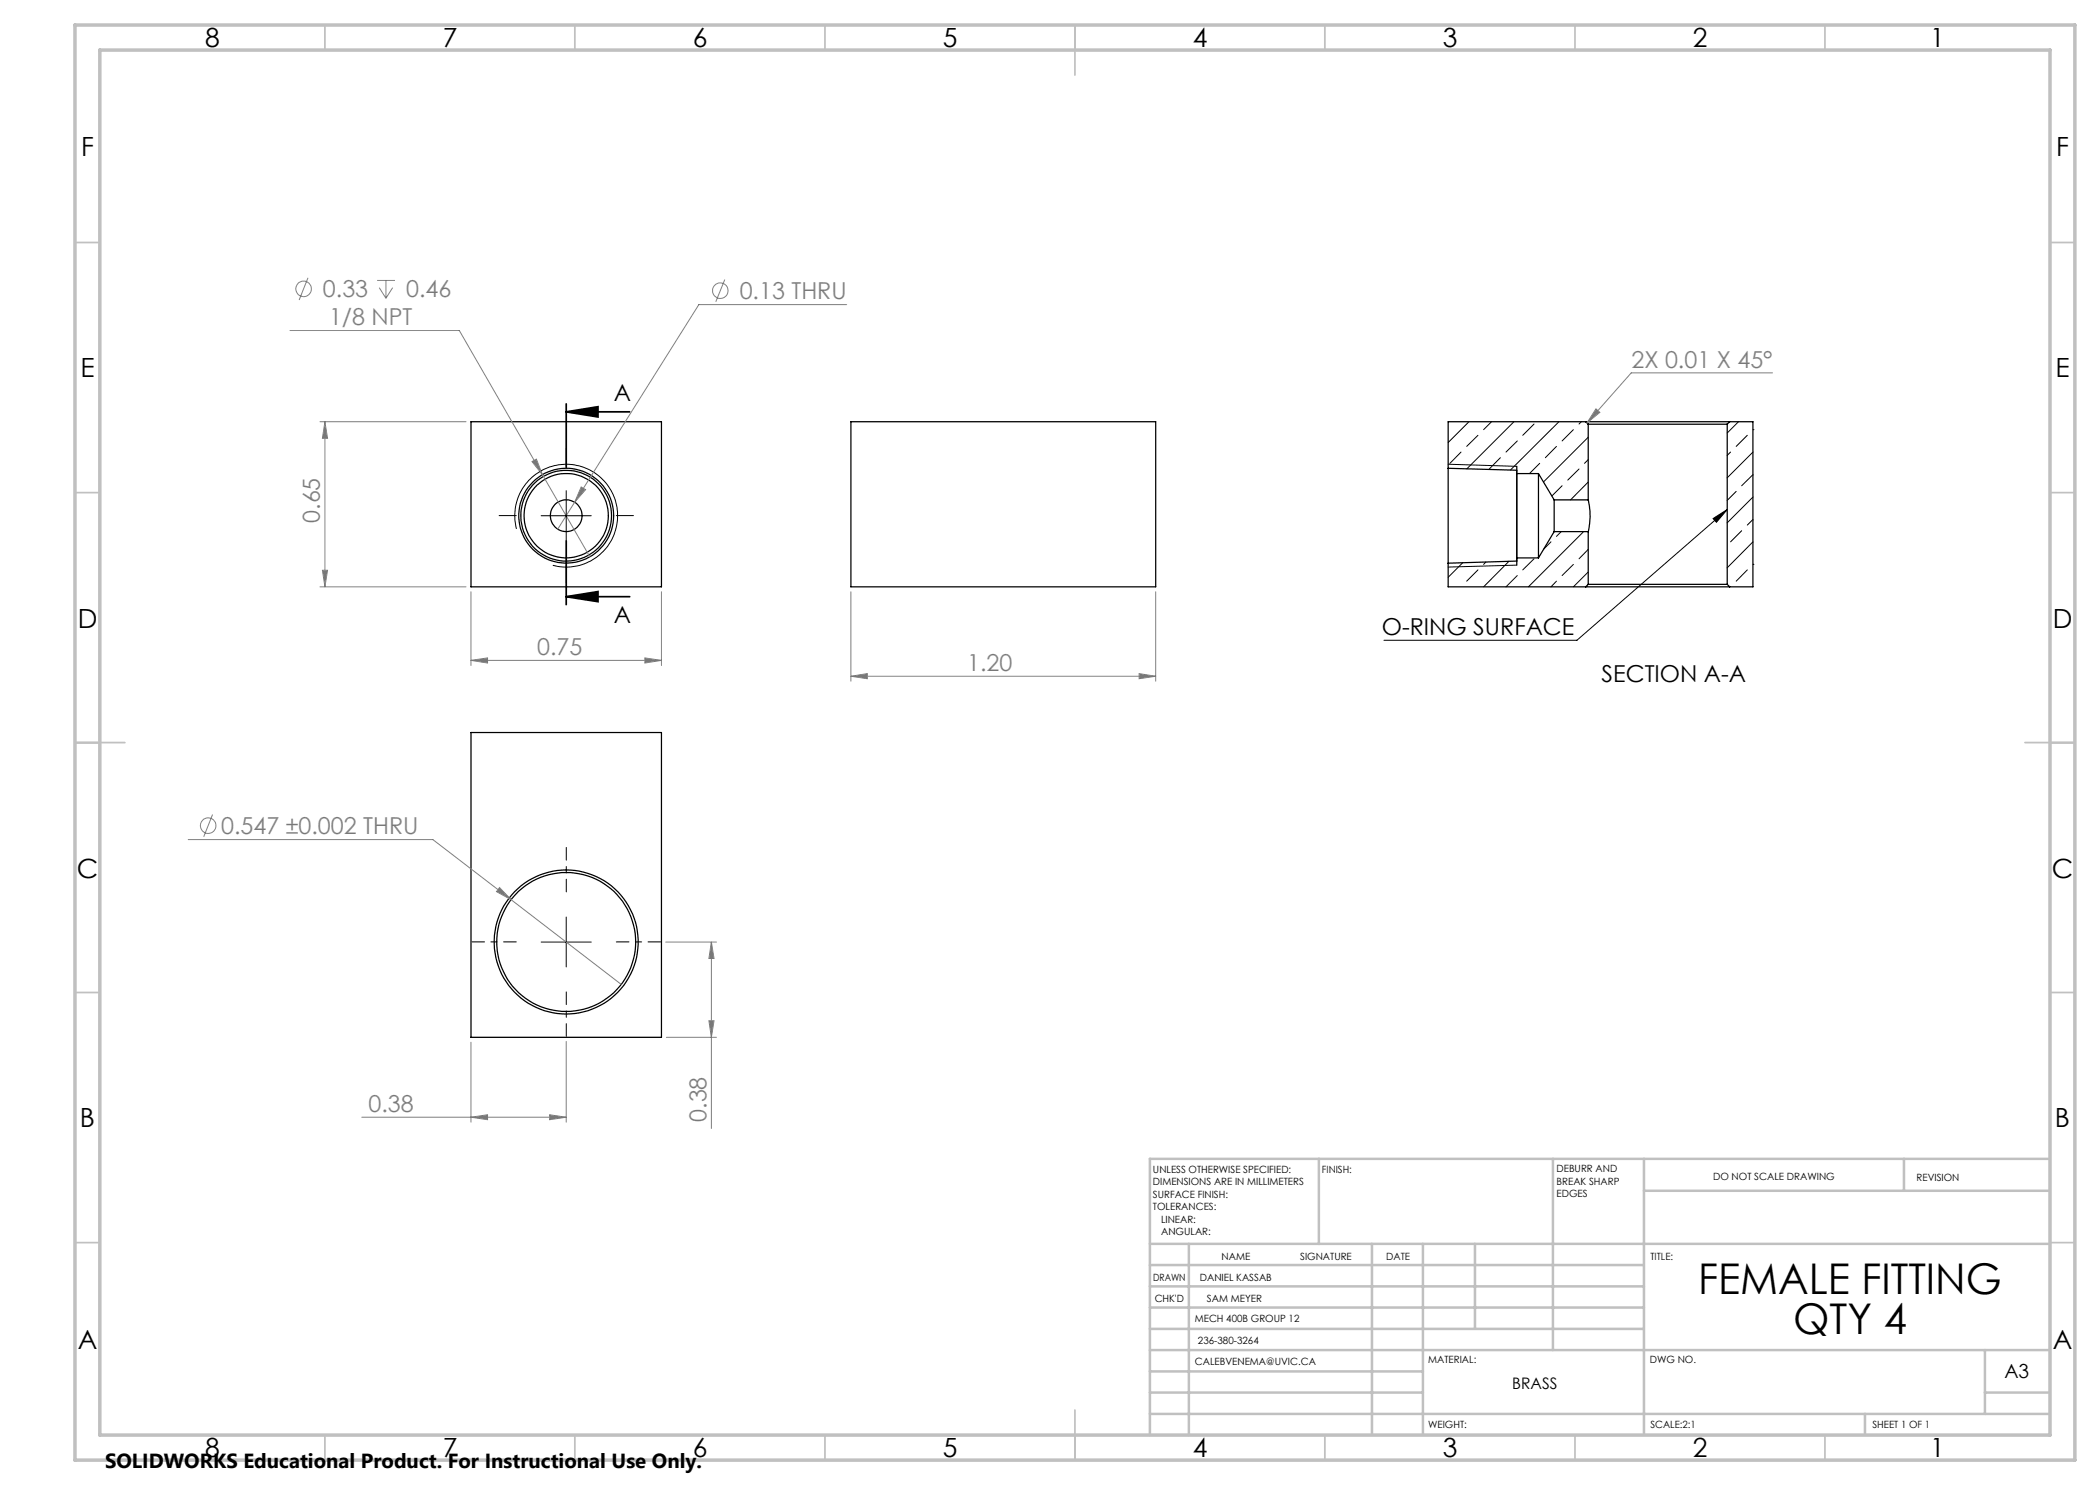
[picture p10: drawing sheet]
<svg xmlns="http://www.w3.org/2000/svg" width="420mm" height="297mm" viewBox="0 0 420 297" stroke-linecap="round" stroke-linejoin="round" font-family="sans-serif">
<g fill="none" stroke="#000" stroke-width=".25">
<path d="M94.2 84.3h38.1v33.1h-38.1zM170.2 84.3h60.9v33.1h-60.9zM289.6 93.7v18.9M289.6 93.7l13.8 .3M303.4 93.3v19.7M307.7 94.7v16.9M307.7 94.7h-4.3v16.9h4.3M307.7 94.7l3.1 5.3M310.8 100v6.3M310.8 100h6.8M317.1 84.3h28.8M317.1 84.3h-27.5v9.4"/>
<path d="M317.1 84.3l.5 .5M317.6 100a13.2 13.2 0 0 1 0 6.3M317.6 84.8h27.8M317.6 84.8v15.2M345.4 84.8v32.1M345.9 84.3h4.7v33.1h-4.7M345.9 84.3l-.5 .5M289.6 112.6v4.8h27.5M303.4 112.2l-13.8 .4M310.8 106.3h6.8M310.8 106.3l-3.1 5.3M317.1 117.4h28.8"/>
<path d="M317.6 116.9h27.8M317.6 106.3v10.6M317.6 116.9l-.5 .5M345.4 116.9l.5 .5M94.2 146.5h38.1v61h-38.1z"/>
<circle cx="113.2" cy="103.1" r="8.4"/>
<circle cx="113.2" cy="103.1" r="9.1"/>
<circle cx="113.2" cy="103.1" r="3.2"/>
<circle cx="113.2" cy="103.1" r="9.5"/>
<circle cx="113.2" cy="188.4" r="14.4"/>
<circle cx="113.2" cy="188.4" r="13.9"/>
</g>
<g fill="none" stroke="#000" stroke-width=".2">
<path d="M113.2 98.1v10M289.6 92.8l13.8 .5M292.2 90.4l-2.2 2.3M293.8 84.3l-4.2 4.2M295.6 87.1l-2.3 2.2M298.3 84.3l-1.6 1.6M300.1 91.5l-2.2 2.3M302.8 84.3l-9.4 9.5M303.5 88.2l-2.3 2.2M306.8 84.8l-2.2 2.3M307.9 92.7l-2 2M311.3 89.3l-2.2 2.2"/>
<path d="M311.8 84.3l-9.7 9.7M312.4 97.2l-2 2M314.7 85.9l-2.3 2.3M315.8 93.8l-2.3 2.2M316.3 84.3l-.5 .5M317.6 87.5l-8.9 8.9M317.6 96.4l-3.5 3.6M317.6 91.9l-.7 .8M346.1 90.4l-.7 .7M347.2 98.3l-1.8 1.8M347.7 84.3l-2.3 2.3M349.5 87.1l-2.3 2.2"/>
<path d="M350.6 85.9h.1M350.6 90.4l-5.2 5.2M350.6 99.4l-5.2 5.2M350.6 94.9l-2.3 2.3M103.3 105.8a10.3 10.3 0 0 1 9-12.9 10.3 10.3 0 0 1 11.2 11.1 10.3 10.3 0 0 1-12.9 9.1M108.2 103.1h10.1M292.6 112.5l-3 3M295.6 114l-2.3 2.2M297.2 112.4l-.5 .5M301.8 112.3l-5.1 5.1M303.4 113l-13.8 .4M303.5 115.1l-2.3 2.3"/>
<path d="M306.8 111.8l-2.2 2.2M310.2 108.4l-1.5 1.5M311.3 116.2l-1.1 1.2M312.2 106.3l-.9 1M314.7 112.9l-2.3 2.2M316.7 106.3l-11 11.1M317.6 114.4l-2.9 3M317.6 109.9l-1.8 1.9M342.6 103.7l2.8-1.8-2.1 2.6zM345.4 101.9l-30 26.2h-38.6M348.3 106.1l-2.2 2.3M349.5 114l-2.3 2.2"/>
<path d="M350.6 112.9h.1M350.6 108.4l-5.2 5.2M350.6 103.9l-1.1 1.1M108.2 188.4h10.1M113.2 183.4v10"/>
</g>
<g fill="none" stroke="#808080" stroke-width=".2">
<path d="M61.6 55.6l-1.8 4.4M75.4 56.1h3.6M75.8 57.5l1.4 2.2M77.2 56.1v3.6M78.5 57.5l-1.3 2.2M145 55.9l-1.8 4.5M58 66.1h33.9l26.1 45.3M169.3 60.9h-29.5l-28.3 44.9M354.5 74.6h-28.3l-8.8 10M64 84.3h29.2M65 84.3l.5 3.4h-1zM65 84.3v33.1"/>
<path d="M106.4 92.3l.9-.5 1.2 3.1zM116.2 97.4l.9 .5-2.2 2.5zM319.2 81.8l.8 .7-2.6 2.1zM64 117.4h29.2M64.5 114h1l-.5 3.4zM94.2 118.4v14.7M132.3 118.4v14.7M170.2 118.4v17.8M231.1 118.4v17.8M94.2 132.1l3.3-.5v1zM94.2 132.1h38.1M129 131.6l3.3 .5-3.3 .5z"/>
<path d="M170.2 135.3l3.3-.6v1zM170.2 135.3h60.9M227.8 134.7l3.3 .6-3.3 .4zM37.6 167.9h49l37.6 29M42.5 162.9l-1.8 4.5M99.9 177.5l2.3 2.4-2.9-1.6zM133.1 188.4h10.2M142.3 188.4l.5 3.3h-1zM142.3 188.4v37.3M94.2 208.5v15.9M113.2 208.3v16.1M133.3 207.5h10"/>
<path d="M141.8 204.1h1l-.5 3.4zM72.4 223.4h40.8M94.2 223.4l3.3-.4v.9zM109.9 223l3.3 .4-3.3 .5z"/>
<circle cx="60.7" cy="57.8" r="1.55"/>
<circle cx="144.1" cy="58.1" r="1.55"/>
<circle cx="41.6" cy="165.1" r="1.55"/>
</g>
<path d="M113.2 82.4h12.7M113.2 80.8v12.7M113.2 82.4l6.4-1.1v2.1zM113.2 108.2v12.7M113.2 119.3h12.7M113.2 119.3l6.4-1v2z" fill="none" stroke="#000" stroke-width=".35"/>
<path d="M113.3 178.4v-8.9M103.3 188.4h-8.9M113.3 198.4v8.9M123.3 188.4h8.9" fill="none" stroke="#000" stroke-width=".2" stroke-dasharray="15.2 1.3 1.3 1.3" stroke-dashoffset="12.7"/>
<g fill="none" stroke="#c0c0c0" stroke-width=".35">
<path d="M65 5v5M115 5v5M165 5v5M215 5v10M265 5v5M315 5v5M365 5v5M15 48.5h5M410 48.5h5M15 98.5h5M410 98.5h5M15 148.5h10"/>
<path d="M405 148.5h10M15 198.5h5M410 198.5h5M15 248.5h5M410 248.5h5M65 287v5M115 287v5M165 287v5M215 282v10M265 287v5M315 287v5M365 287v5"/>
</g>
<g fill="none" stroke="#c0c0c0" stroke-width=".5">
<path d="M263.8 231.8v17M310.6 231.8v38.2M328.8 231.8v55.2M328.8 238.2h81.2M380.8 231.8v6.4M410 231.8h-180v55.2M230 248.8h180M230 257.3h98.8M230 253h98.8M237.8 248.8v38.2M274.4 248.8v38.2M284.6 248.8v38.2"/>
<path d="M295 248.8v17M230 265.8h98.8M230 261.5h98.8M230 278.5h54.6M230 274.3h54.6M230 270h180M397 278.5h13M397 270v12.8M230 282.8h180M373 282.8v4.2"/>
</g>
<path d="M15 5h400v287h-400zM20 10h390v277h-390z" fill="none" stroke="#c0c0c0" stroke-width=".7"/>
<path d="M113.3 93.1v-3.4M103.3 103.1h-3.5M113.3 113.1v3.5M123.3 103.1h3.4" fill="none" stroke="#000" stroke-width=".2" stroke-dasharray="15.2 1.3 1.3 1.3"/>
<path d="M113.2 82.4l6.4-1.1v2.1zM113.2 119.3l6.4-1v2z" fill="#000"/>
<g fill="#808080">
<path d="M116.2 97.4l-1.3 3 2.2-2.5zM106.4 92.3l2.1 2.6-1.2-3.1zM94.2 132.1l3.3-.5v1zM129 131.6l3.3 .5-3.3 .5zM170.2 135.3l3.3-.6v1zM227.8 134.7l3.3 .6-3.3 .4zM99.9 177.5l-.6 .8 2.9 1.6zM319.2 81.8l.8 .7-2.6 2.1z"/>
<path d="M142.3 188.4l.5 3.3h-1zM141.8 204.1h1l-.5 3.4z"/>
<path d="M65 84.3l.5 3.4h-1zM64.5 114h1l-.5 3.4z"/>
<path d="M94.2 223.4l3.3-.4v.9zM109.9 223l3.3 .4-3.3 .5z"/>
</g>
<path d="M342.6 103.7l2.8-1.8-2.1 2.6z" fill="#000"/>
<g font-size="8.5">
<text x="339.6" y="258.8">FEMALE FITTING</text>
<text x="358.6" y="266.9">QTY 4</text>
</g>
<g font-size="5.3">
<text x="41" y="9.5">8</text>
<text x="88.5" y="9.5">7</text>
<text x="138.5" y="9.5">6</text>
<text x="188.5" y="9.5">5</text>
<text x="238.5" y="9.5">4</text>
<text x="288.5" y="9.5">3</text>
<text x="338.5" y="9.5">2</text>
<text x="386" y="9.5">1</text>
<text x="16.2" y="31.2">F</text>
<text x="411.2" y="31.2">F</text>
<text x="16.1" y="75.5">E</text>
<text x="411.1" y="75.5">E</text>
<text x="15.5" y="125.5">D</text>
<text x="410.5" y="125.5">D</text>
<text x="15.4" y="175.5">C</text>
<text x="410.4" y="175.5">C</text>
<text x="16" y="225.5">B</text>
<text x="411" y="225.5">B</text>
<text x="15.5" y="269.7">A</text>
<text x="410.5" y="269.7">A</text>
<text x="41" y="291.5">8</text>
<text x="88.5" y="291.5">7</text>
<text x="138.5" y="291.5">6</text>
<text x="188.5" y="291.5">5</text>
<text x="238.5" y="291.5">4</text>
<text x="288.5" y="291.5">3</text>
<text x="338.5" y="291.5">2</text>
<text x="386" y="291.5">1</text>
</g>
<g font-size="4.7" fill="#808080">
<text x="64.6" y="59.5">0.33</text>
<text x="81.2" y="59.5">0.46</text>
<text x="147.9" y="59.8">0.13 THRU</text>
<text x="65.8" y="65.1">1/8 NPT</text>
<text x="326.3" y="73.5">2X 0.01 X 45°</text>
<text x="64" y="104.6" transform="rotate(-90 64 104.6)">0.65</text>
<text x="107.4" y="131.1">0.75</text>
<text x="193.4" y="134.2">1.20</text>
<text x="44.2" y="166.8">0.547 ±0.002 THRU</text>
<text x="73.7" y="222.4">0.38</text>
<text x="141.3" y="224.4" transform="rotate(-90 141.3 224.4)">0.38</text>
</g>
<g font-size="4.7">
<text x="122.8" y="80.3">A</text>
<text x="122.8" y="124.7">A</text>
<text x="276.4" y="127">O-RING SURFACE</text>
<text x="320.3" y="136.5">SECTION A-A</text>
</g>
<text font-size="4.1" x="21" y="293.7">SOLIDWORKS Educational Product. For Instructional Use Only.</text>
<text font-size="3.9" x="400.9" y="275.5">A3</text>
<text font-size="3.2" x="302.5" y="277.9">BRASS</text>
<g font-size="2">
<text x="230.6" y="234.6">UNLESS OTHERWISE SPECIFIED:</text>
<text x="230.6" y="237.1">DIMENSIONS ARE IN MILLIMETERS</text>
<text x="230.6" y="239.6">SURFACE FINISH:</text>
<text x="264.4" y="234.6">FINISH:</text>
<text x="311.3" y="234.5">DEBURR AND</text>
<text x="311.3" y="237">BREAK SHARP</text>
<text x="311.3" y="239.5">EDGES</text>
<text x="342.6" y="236">DO NOT SCALE DRAWING</text>
<text x="383.3" y="236.2">REVISION</text>
<text x="230.6" y="242.1">TOLERANCES:</text>
<text x="232.2" y="244.6">LINEAR:</text>
<text x="232.2" y="247.1">ANGULAR:</text>
<text x="244.3" y="252">NAME</text>
<text x="260" y="251.9">SIGNATURE</text>
<text x="277.2" y="251.9">DATE</text>
<text x="330.1" y="251.9">TITLE:</text>
<text x="230.6" y="256.1">DRAWN</text>
<text x="240" y="256.1">DANIEL KASSAB</text>
<text x="230.9" y="260.3">CHK'D</text>
<text x="241.4" y="260.3">SAM MEYER</text>
<text x="239" y="264.4">MECH 400B GROUP 12</text>
<text x="239.6" y="268.8">236-380-3264</text>
<text x="239" y="273">CALEBVENEMA@UVIC.CA</text>
<text x="285.6" y="272.5">MATERIAL:</text>
<text x="330" y="272.5">DWG NO.</text>
<text x="285.6" y="285.5">WEIGHT:</text>
<text x="330.1" y="285.6">SCALE:2:1</text>
<text x="374.5" y="285.6">SHEET 1 OF 1</text>
</g>
</svg>
